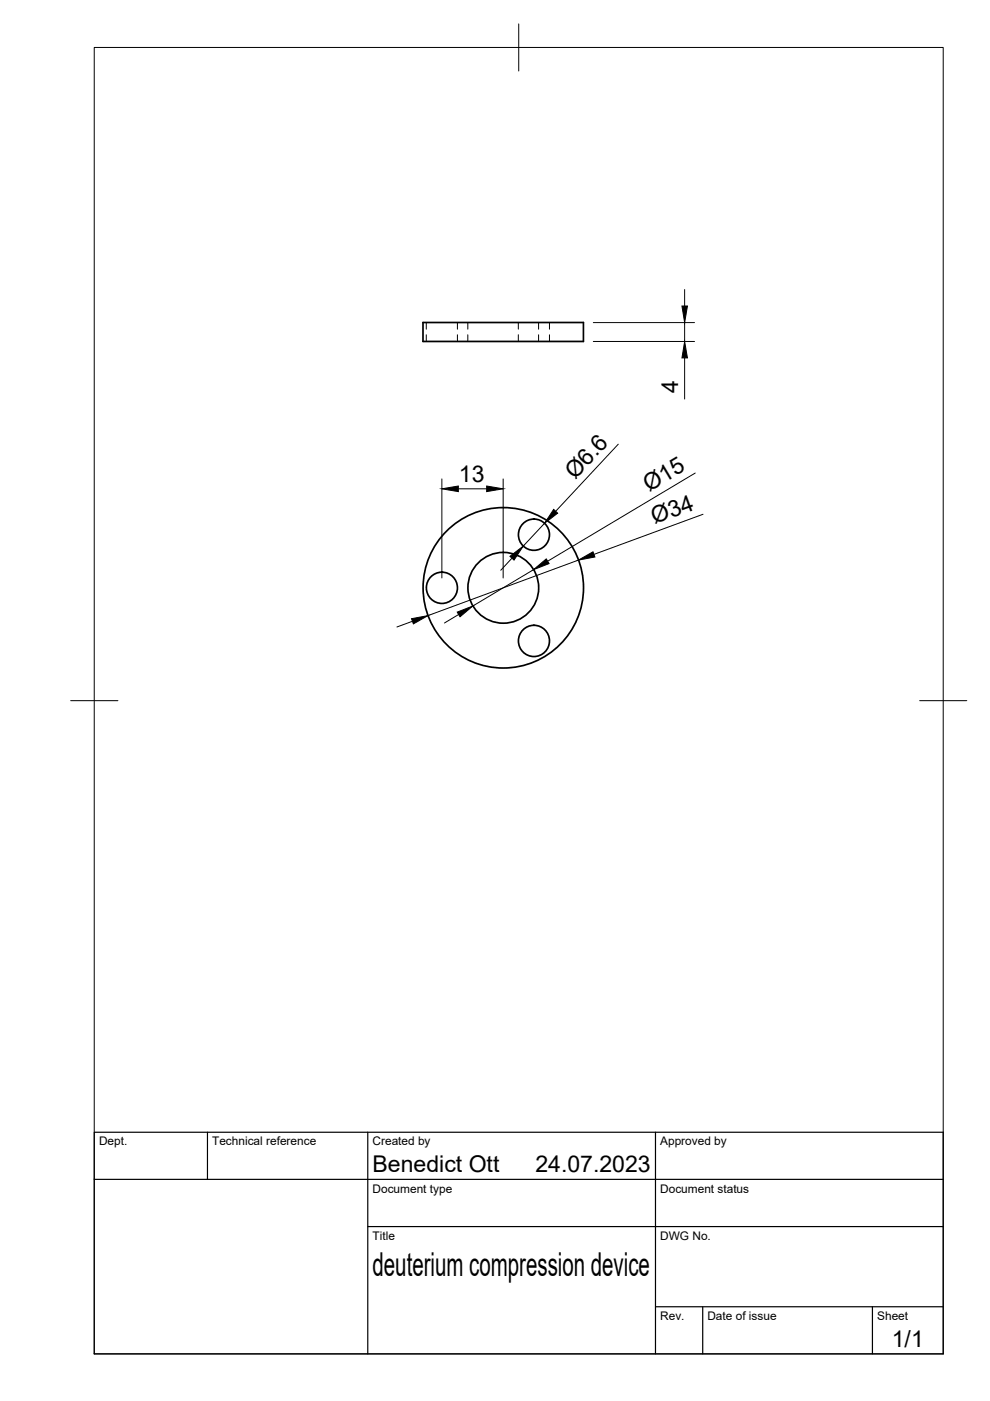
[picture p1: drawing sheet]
<svg xmlns="http://www.w3.org/2000/svg" width="210mm" height="297mm" viewBox="0 0 210 297" stroke-linecap="round" stroke-linejoin="round" font-family="sans-serif">
<!-- layer: Visible -->
<g fill="none" stroke="#000" stroke-width=".36">
<path d="M89.7 68.4h34v4h-34z"/>
<circle cx="113.2" cy="113.4" r="3.3"/>
<circle cx="93.7" cy="124.6" r="3.3"/>
<circle cx="106.7" cy="124.6" r="17"/>
<circle cx="106.7" cy="124.6" r="7.5"/>
<circle cx="113.2" cy="135.9" r="3.3"/>
</g>
<!-- layer: Hidden -->
<path d="M90.4 68.4v1.4M90.4 71v1.4M97 68.4v1.4M97 71v1.4M99.2 68.4v1.4M99.2 71v1.4M109.9 68.4v1.4M109.9 71v1.4M114.2 68.4v1.4M114.2 71v1.4M116.5 68.4v1.4M116.5 71v1.4" fill="none" stroke="#000" stroke-width=".21"/>
<!-- layer: BORDER -->
<path d="M20 10.1h180v276.9h-180zM110 5.1v10M15 148.6h10M195 148.6h10" fill="none" stroke="#000" stroke-width=".21"/>
<!-- layer: TITLEBLOCK -->
<path d="M20 240.1h180v46.9h-180zM20 250h180M44 240.1v9.9M78 240.1v46.9M139 240.1v46.9M78 260.1h122M139 277.1h61M149 277.1v9.9M185 277.1v9.9" fill="none" stroke="#000" stroke-width=".25"/>
<!-- layer: FD_Dimensions -->
<g fill="none" stroke="#000" stroke-width=".21">
<path d="M125.8 68.4h21.5M125.8 72.4h21.5M145.2 61.4v3.5M145.2 68.4v4M145.2 75.9v8.7M131.1 94.2l-13.3 14.2M93.7 101.5v21M97.2 103.6h6M106.7 101.5v21M108.5 118.3l-2.3 2.6M115.4 111l-4.5 4.8M122.6 118.8l-31.9 11.7"/>
<path d="M147.4 100.3l-31.3 18.7M149.1 109l-23.2 8.5M87.4 131.7l-3.2 1.2M97.2 130.3l-3 1.8M113.1 120.8l-12.9 7.7"/>
</g>
<path d="M144.6 64.9h1.2l-.6 3.5zM145.2 72.4l.6 3.5h-1.2zM93.7 103.6l3.5-.6v1.2zM103.2 103l3.5 .6-3.5 .6zM108.1 117.9l2.8-2.1-1.9 3zM113.1 120.8l2.7-2.3 .6 1zM117.4 108l.8 .8-2.8 2.2zM122.6 118.8l3.1-1.8 .4 1.1zM87.2 131.2l3.5-.7-3 1.8zM96.9 129.8l3.3-1.3-2.7 2.3z" fill="#000" stroke="#000" stroke-width=".21"/>
<text font-size="7" x="79" y="270.6">deuterium compression device</text>
<g font-size="4.9">
<text x="143.8" y="83.3" transform="rotate(-90 143.8 83.3)">4</text>
<text x="121.9" y="101.7" transform="rotate(-47 121.9 101.7)">Ø6.6</text>
<text x="97.3" y="102.2">13</text>
<text x="137.6" y="104.3" transform="rotate(-31 137.6 104.3)">Ø15</text>
<text x="138.8" y="111.2" transform="rotate(-20 138.8 111.2)">Ø34</text>
<text x="79" y="248.5">Benedict Ott</text>
<text x="113.5" y="248.5">24.07.2023</text>
<text x="189.1" y="285.7">1/1</text>
</g>
<g font-size="2.5">
<text x="21" y="242.9">Dept.</text>
<text x="45" y="242.9">Technical reference</text>
<text x="79" y="242.9">Created by</text>
<text x="140" y="242.9">Approved by</text>
<text x="79" y="252.8">Document type</text>
<text x="140" y="252.8">Document status</text>
<text x="79" y="262.9">Title</text>
<text x="140" y="262.9">DWG No.</text>
<text x="140" y="279.9">Rev.</text>
<text x="150" y="279.9">Date of issue</text>
<text x="186" y="279.9">Sheet</text>
</g>
</svg>
